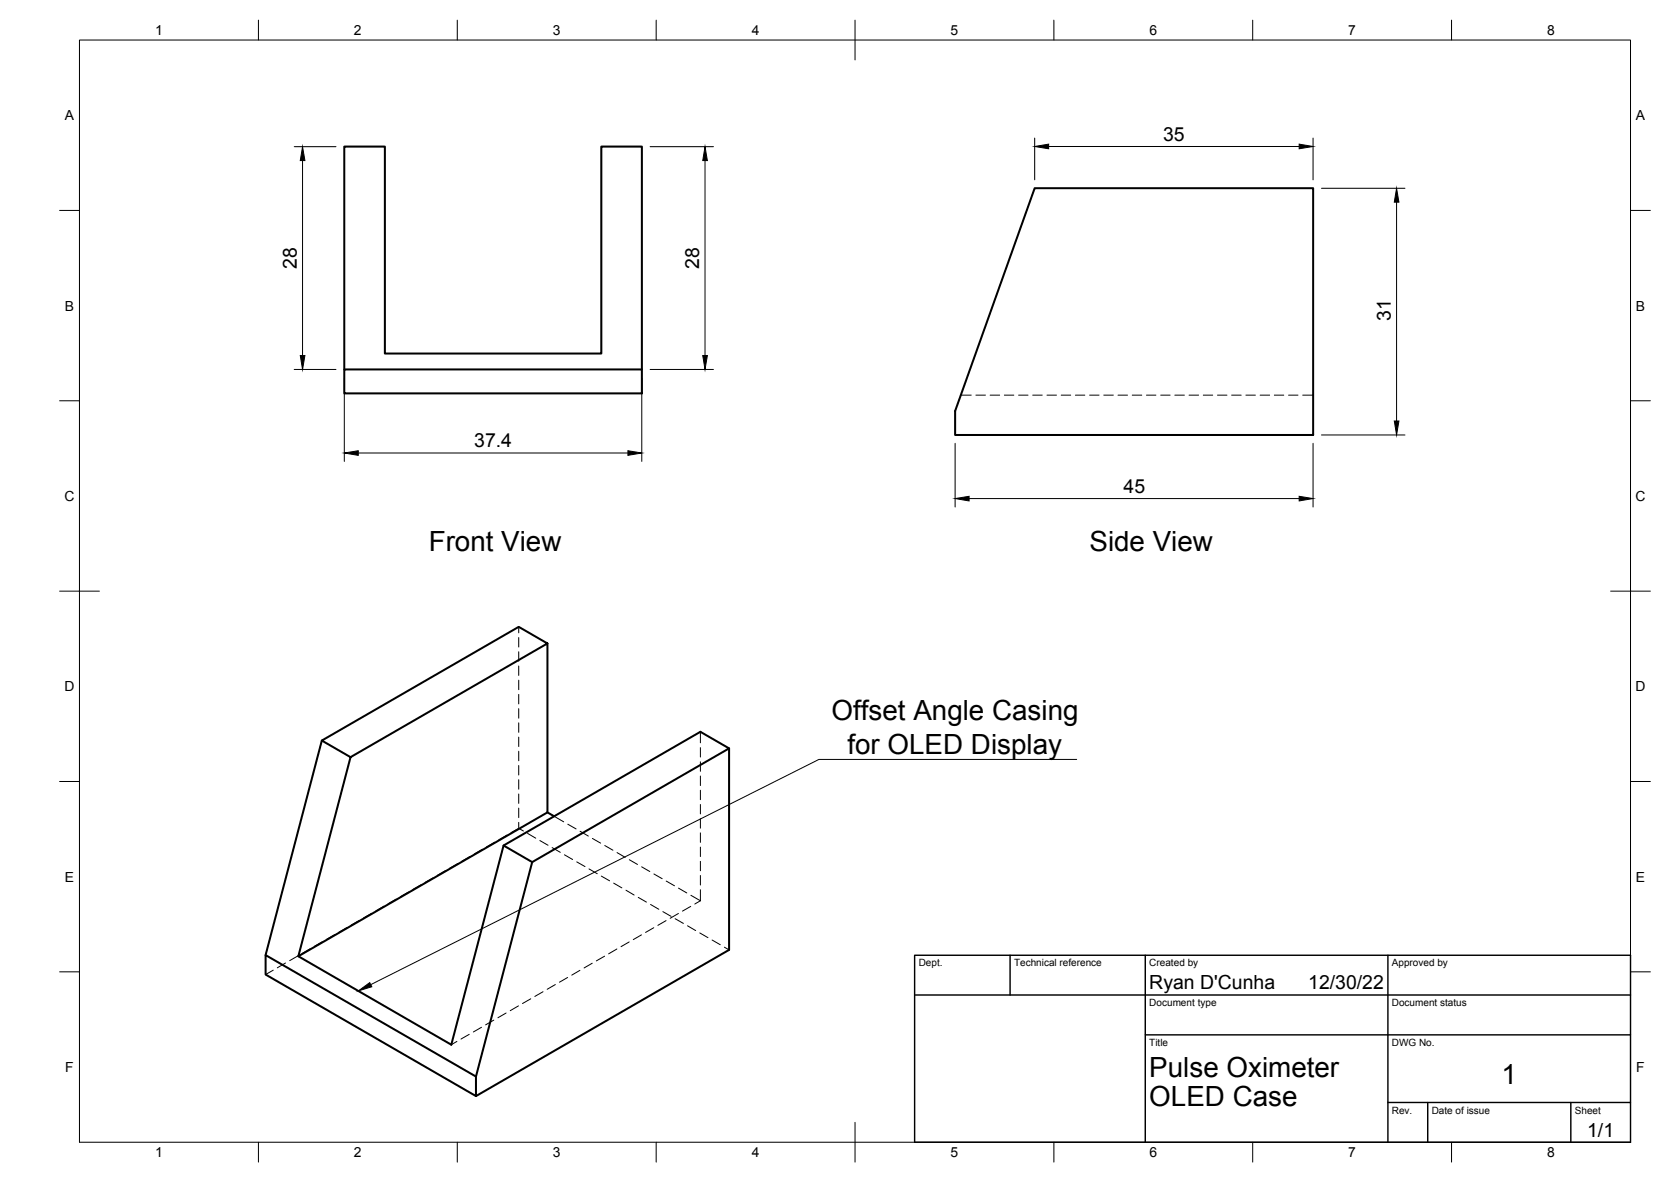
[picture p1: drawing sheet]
<svg xmlns="http://www.w3.org/2000/svg" width="420mm" height="297mm" viewBox="0 0 420 297" stroke-linecap="round" stroke-linejoin="round" font-family="sans-serif">
<!-- layer: Visible -->
<path d="M260.2 47.3h70v62h-90v-6zM86.6 92.8h74.8v6.1h-74.8zM86.6 92.8v-56h10.2v52h54.4v-52h10.2v56M137.6 161.7v42.5l-62.6 36.1 13.1-50 49.5-28.6-7.2-4.2-49.5 28.6 7.2 4.2M80.9 186.1l-14.1 53.9M183.3 188.1v50.6l-63.6 36.7M126.6 212.5l7.2 4.1 49.5-28.5-7.2-4.2-49.5 28.6-13.1 50-38.5-22.2M133.8 216.6l-14.1 53.9M137.6 204.2l1.7 .9M66.8 240l52.9 30.5v4.9l-52.9-30.5z" fill="none" stroke="#000" stroke-width=".51"/>
<!-- layer: Hidden -->
<g fill="none" stroke="#000" stroke-width=".25">
<path d="M241.6 99.3h2.6M245.4 99.3h2.4M249 99.3h2.4M252.5 99.3h2.4M256.1 99.3h2.4M259.7 99.3h2.4M263.2 99.3h2.4M266.8 99.3h2.4M270.4 99.3h2.4M274 99.3h2.4M277.5 99.3h2.4M281.1 99.3h2.4"/>
<path d="M284.7 99.3h2.4M288.3 99.3h2.3M291.8 99.3h2.4M295.4 99.3h2.4M299 99.3h2.4M302.6 99.3h2.3M306.1 99.3h2.4M309.7 99.3h2.4M313.3 99.3h2.4M316.8 99.3h2.4M320.4 99.3h2.4M324 99.3h2.4"/>
<path d="M327.6 99.3h2.6M130.4 157.5v1.5M130.4 160.2v2.4M130.4 163.8v2.4M130.4 167.4v2.3M130.4 170.9v2.4M130.4 174.5v2.4M130.4 178.1v2.4M130.4 181.7v2.3M130.4 185.2v2.4M130.4 188.8v2.4M130.4 192.4v2.4"/>
<path d="M130.4 195.9v2.4M130.4 199.5v2.4M176.1 183.9v2.8M176.1 187.9v2.4M176.1 191.4v2.4M176.1 195v2.4M176.1 198.6v2.4M112 218.8l-2.1 1.2M115.1 217l-2 1.2M118.2 215.2l-2.1 1.2M121.3 213.4l-2.1 1.2M124.4 211.7l-2.1 1.1"/>
<path d="M127.5 209.9l-2.1 1.2M130.4 203.1v2.4M130.4 206.7v1.5M131.6 208.8l-1.2-.6-1.9 1.1M132.7 209.4l2 1.2M135.7 211.2l2.1 1.2M138.8 213l2.1 1.2M139.3 205.1l2.4 1.4M141.9 214.8l2.1 1.2M142.8 207.1l2 1.2M145 216.6l2.1 1.2M145.9 208.9l2 1.2"/>
<path d="M148.1 218.4l2.1 1.2M148.9 210.7l2.1 1.2M152.1 212.5l2 1.2M155.2 214.3l2 1.2M158.2 216.1l2.1 1.1M161.3 217.8l2.1 1.2M164.4 219.6l2.1 1.2M176.1 202.2v2.3M176.1 205.7v2.4M176.1 209.3v2.4M176.1 212.9v2.4M176.1 216.5v2.3"/>
<path d="M78 238.4l-2.1 1.2M81.1 236.7l-2.1 1.1M84.2 234.9l-2.1 1.2M87.3 233.1l-2.1 1.2M90.4 231.3l-2.1 1.2M93.5 229.5l-2.1 1.2M96.5 227.7l-2 1.2M99.6 225.9l-2 1.2M102.7 224.2l-2 1.1M105.8 222.4l-2 1.1M108.9 220.6l-2.1 1.2M151.2 220.2l2.1 1.1"/>
<path d="M154.3 221.9l2.1 1.2M155.1 238.5l-2.1 1.2M157.4 223.7l2 1.2M158.2 236.7l-2.1 1.2M160.5 225.5l2 1.2M161.3 234.9l-2.1 1.2M163.6 227.3l2.1 1.2M164.4 233.1l-2.1 1.2M166.7 229.1l2 1.2M167.5 231.4l-2.1 1.1M167.5 221.4l2.1 1.2M169.8 230.9l2 1.2"/>
<path d="M170.6 229.6l-2.1 1.2M170.6 223.2l2.1 1.2M172.9 232.6l2 1.3M173.7 227.8l-2.1 1.2M173.7 225l2.4 1.4M176 234.4l2 1.2M176.1 220v2.4M176.1 223.6v2.8M176.1 226.4l-1.4 .8M179 236.2l2.1 1.2M182.1 238l1.2 .7M68.7 243.8l-1.9 1.1"/>
<path d="M71.8 242l-2.1 1.2M74.9 240.2l-2.1 1.2M118 259.9l-2.1 1.2M121.1 258.2l-2.1 1.1M124.2 256.4l-2.1 1.1M127.3 254.6l-2.1 1.2M130.4 252.8l-2.1 1.2M133.5 251l-2.1 1.2M136.5 249.2l-2 1.2M139.6 247.4l-2 1.2M142.7 245.6l-2 1.2M145.8 243.8l-2 1.3"/>
<path d="M148.9 242.1l-2 1.2M152 240.3l-2.1 1.2M114.9 261.7l-1.4 .8"/>
</g>
<!-- layer: BORDER -->
<g fill="none" stroke="#000" stroke-width=".25">
<path d="M20 10.1h390v276.9h-390zM65 5.1v5M115 5.1v5M165 5.1v5M215 5.1v10M265 5.1v5M315 5.1v5M365 5.1v5M15 52.9h5M410 52.9h5M15 100.7h5M410 100.7h5"/>
<path d="M15 148.6h10M405 148.6h10M15 196.4h5M410 196.4h5M15 244.2h5M410 244.2h5M65 287v5M115 287v5M165 287v5M215 282.1v9.9M265 287v5M315 287v5"/>
<path d="M365 287v5"/>
</g>
<!-- layer: TITLEBLOCK -->
<path d="M230 240.1h180v46.9h-180zM230 250h180M254 240.1v9.9M288 240.1v46.9M349 240.1v46.9M288 260.1h122M349 277.1h61M359 277.1v9.9M395 277.1v9.9" fill="none" stroke="#000" stroke-width=".36"/>
<!-- layer: FD_Dimensions -->
<g fill="none" stroke="#000" stroke-width=".25">
<path d="M74 36.9h10.5M163.5 36.9h15.9M260.2 34.7v10.5M263.7 36.8h63M330.2 34.7v10.5M76.1 40.4v49M177.3 40.4v49M332.3 47.3h21M351.2 50.8v55M74 92.8h10.5M86.6 95v21M161.4 95v21"/>
<path d="M163.5 92.8h15.9M90.1 113.8h67.8M240.2 111.4v16M330.2 111.4v16M332.3 109.3h21M243.7 125.3h83"/>
</g>
<path d="M260.2 36.8l3.5-.6v1.2zM326.7 36.2l3.5 .6-3.5 .6zM76.1 36.9l.6 3.5h-1.2zM177.3 36.9l.6 3.5h-1.2zM351.2 47.3l.5 3.5h-1.1zM75.5 89.4h1.2l-.6 3.4zM176.7 89.4h1.2l-.6 3.4zM86.6 113.8l3.5-.5v1.1zM157.9 113.3l3.5 .5-3.5 .6zM350.6 105.8h1.1l-.5 3.5zM240.2 125.3l3.5-.6v1.2zM326.7 124.7l3.5 .6-3.5 .6z" fill="#000" stroke="#000" stroke-width=".25"/>
<!-- layer: Leaders -->
<path d="M90.1 249l2.9-2.1 .5 1.1z" fill="#000" stroke="#000" stroke-width=".25"/>
<path d="M270.7 190.8h-64.8l-112.7 56.6" fill="none" stroke="#000" stroke-width=".25"/>
<g font-size="7">
<text x="107.8" y="138.4">Front View</text>
<text x="273.9" y="138.5">Side View</text>
<text x="209.1" y="181">Offset Angle Casing</text>
<text x="213.1" y="189.4">for OLED Display</text>
<text x="289" y="270.6">Pulse Oximeter</text>
<text x="377.5" y="272.3">1</text>
<text x="289" y="278.1">OLED Case</text>
</g>
<g font-size="4.9">
<text x="292.4" y="35.3">35</text>
<text x="74.6" y="67.5" transform="rotate(-90 74.6 67.5)">28</text>
<text x="175.8" y="67.5" transform="rotate(-90 175.8 67.5)">28</text>
<text x="349.7" y="80.7" transform="rotate(-90 349.7 80.7)">31</text>
<text x="119.2" y="112.4">37.4</text>
<text x="282.5" y="123.9">45</text>
<text x="289" y="248.5">Ryan D'Cunha</text>
<text x="329" y="248.5">12/30/22</text>
<text x="399.1" y="285.7">1/1</text>
</g>
<g font-size="3.5">
<text x="39" y="8.8">1</text>
<text x="89" y="8.8">2</text>
<text x="139" y="8.8">3</text>
<text x="189" y="8.8">4</text>
<text x="239" y="8.8">5</text>
<text x="289" y="8.8">6</text>
<text x="339" y="8.8">7</text>
<text x="389" y="8.8">8</text>
<text x="16.3" y="30.2">A</text>
<text x="411.3" y="30.2">A</text>
<text x="16.3" y="78">B</text>
<text x="411.3" y="78">B</text>
<text x="16.2" y="125.9">C</text>
<text x="411.2" y="125.9">C</text>
<text x="16.2" y="173.7">D</text>
<text x="411.2" y="173.7">D</text>
<text x="16.3" y="221.6">E</text>
<text x="411.3" y="221.6">E</text>
<text x="16.4" y="269.4">F</text>
<text x="411.4" y="269.4">F</text>
<text x="39" y="290.8">1</text>
<text x="89" y="290.8">2</text>
<text x="139" y="290.8">3</text>
<text x="189" y="290.8">4</text>
<text x="239" y="290.8">5</text>
<text x="289" y="290.8">6</text>
<text x="339" y="290.8">7</text>
<text x="389" y="290.8">8</text>
</g>
<g font-size="2.5">
<text x="231" y="242.9">Dept.</text>
<text x="255" y="242.9">Technical reference</text>
<text x="289" y="242.9">Created by</text>
<text x="350" y="242.9">Approved by</text>
<text x="289" y="252.8">Document type</text>
<text x="350" y="252.8">Document status</text>
<text x="289" y="262.9">Title</text>
<text x="350" y="262.9">DWG No.</text>
<text x="350" y="279.9">Rev.</text>
<text x="360" y="279.9">Date of issue</text>
<text x="396" y="279.9">Sheet</text>
</g>
</svg>
